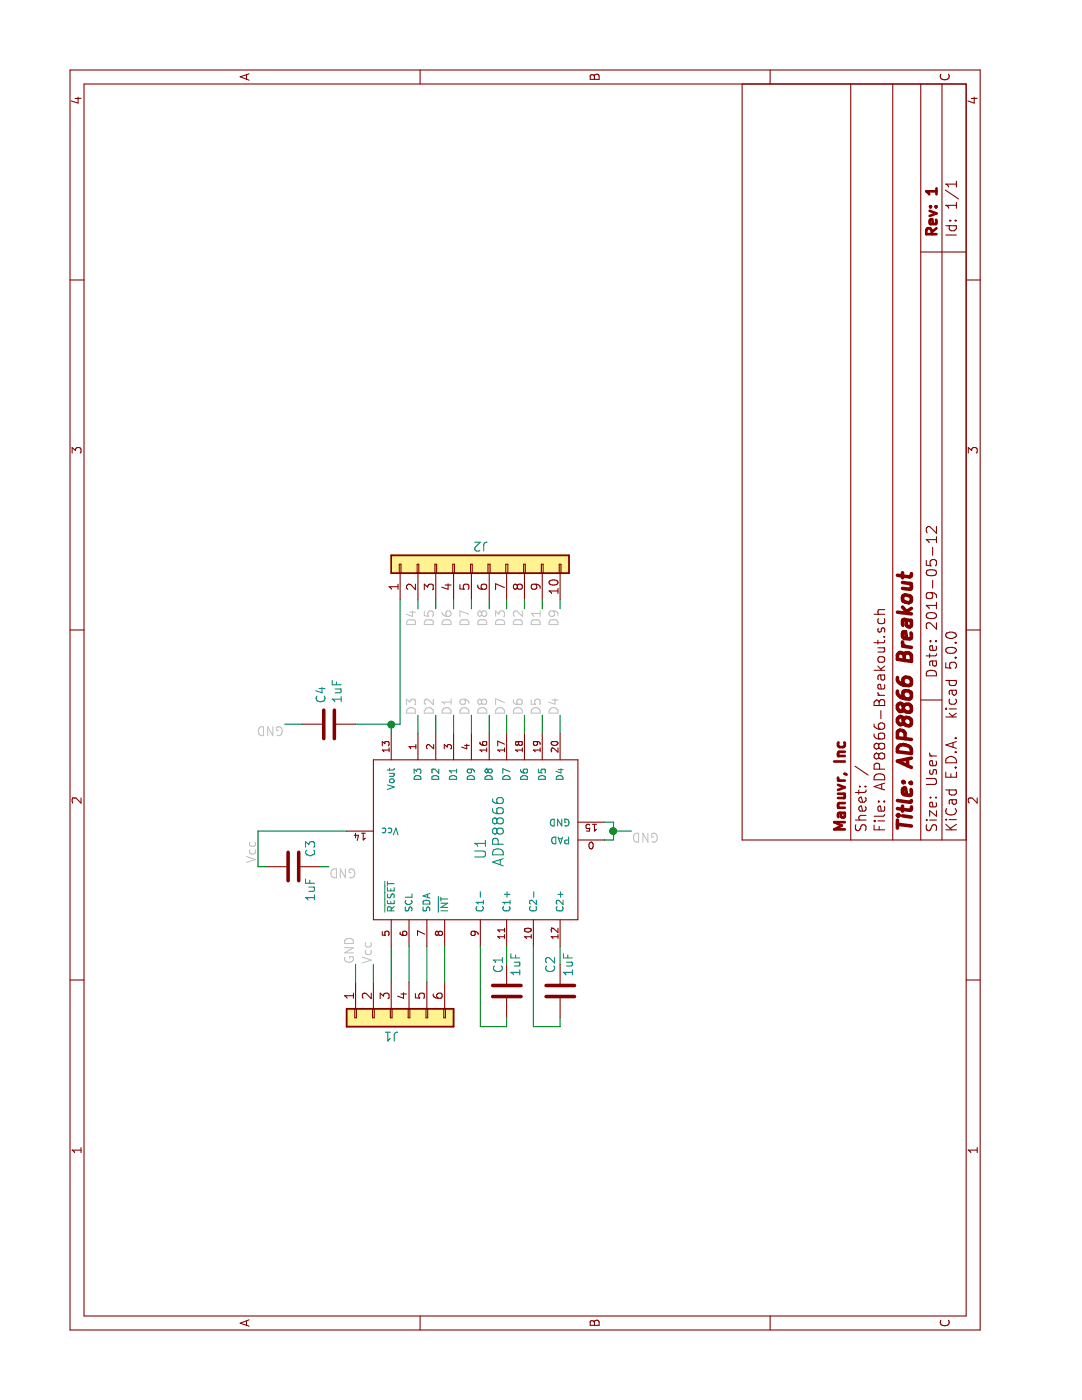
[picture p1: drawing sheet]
EESchema Schematic File Version 4
LIBS:ADP8866-Breakout-cache
EELAYER 26 0
EELAYER END
$Descr User 7874 5906
encoding utf-8
Sheet 1 1
Title "ADP8866 Breakout"
Date "2019-05-12"
Rev "1"
Comp "Manuvr, Inc"
Comment1 ""
Comment2 ""
Comment3 ""
Comment4 ""
$EndDescr
$Comp
L adp8866:ADP8866 U1
U 1 1
P 3300 2700
F 0 "U1" H 3100 2700 60  0000 C CNN
F 1 "ADP8866" H 3200 2600 60  0000 C CNN
F 2 "Package_DFN_QFN:UQFN-20-1EP_4x4mm_P0.5mm_EP2.8x2.8mm" H 2900 1550 60  0001 C CNN
F 3 "" H 3300 2700 60  0000 C CNN
F 4 "ADP8866ACPZ-R7" H 3300 2700 50  0001 C CNN "Manu_Number"
F 5 "Analog Devices Inc" H 3300 2700 50  0001 C CNN "Manu_Name"
F 6 "ADP8866ACPZ-R7CT-ND" H 3300 2700 50  0001 C CNN "Digikey_Number"
	1    3300 2700
	1    0    0    -1  
$EndComp
$Comp
L Device:C C4
U 1 1
P 3800 1850
F 0 "C4" H 3915 1896 50  0000 L CNN
F 1 "1uF" H 3915 1805 50  0000 L CNN
F 2 "Capacitor_SMD:C_0603_1608Metric" H 3838 1700 50  0001 C CNN
F 3 "~" H 3800 1850 50  0001 C CNN
F 4 "CGB3B1X7R1A105K055AC" H 3800 1850 50  0001 C CNN "Manu_Number"
F 5 "TDK Corporation" H 3800 1850 50  0001 C CNN "Manu_Name"
F 6 "445-13228-1-ND" H 3800 1850 50  0001 C CNN "Digikey_Number"
	1    3800 1850
	1    0    0    -1  
$EndComp
$Comp
L Device:C C2
U 1 1
P 2300 3150
F 0 "C2" V 2350 3000 50  0000 C CNN
F 1 "1uF" V 2250 3000 50  0000 C CNN
F 2 "Capacitor_SMD:C_0603_1608Metric" H 2338 3000 50  0001 C CNN
F 3 "~" H 2300 3150 50  0001 C CNN
F 4 "CGB3B1X7R1A105K055AC" H 2300 3150 50  0001 C CNN "Manu_Number"
F 5 "TDK Corporation" H 2300 3150 50  0001 C CNN "Manu_Name"
F 6 "445-13228-1-ND" H 2300 3150 50  0001 C CNN "Digikey_Number"
	1    2300 3150
	0    -1   -1   0   
$EndComp
$Comp
L Device:C C1
U 1 1
P 2300 2850
F 0 "C1" V 2250 3000 50  0000 C CNN
F 1 "1uF" V 2350 3000 50  0000 C CNN
F 2 "Capacitor_SMD:C_0603_1608Metric" H 2338 2700 50  0001 C CNN
F 3 "~" H 2300 2850 50  0001 C CNN
F 4 "CGB3B1X7R1A105K055AC" H 2300 2850 50  0001 C CNN "Manu_Number"
F 5 "TDK Corporation" H 2300 2850 50  0001 C CNN "Manu_Name"
F 6 "445-13228-1-ND" H 2300 2850 50  0001 C CNN "Digikey_Number"
	1    2300 2850
	0    1    1    0   
$EndComp
$Comp
L Device:C C3
U 1 1
P 3000 1650
F 0 "C3" H 2950 1750 50  0000 R CNN
F 1 "1uF" H 3200 1750 50  0000 R CNN
F 2 "Capacitor_SMD:C_0603_1608Metric" H 3038 1500 50  0001 C CNN
F 3 "~" H 3000 1650 50  0001 C CNN
F 4 "CGB3B1X7R1A105K055AC" H 3000 1650 50  0001 C CNN "Manu_Number"
F 5 "TDK Corporation" H 3000 1650 50  0001 C CNN "Manu_Name"
F 6 "445-13228-1-ND" H 3000 1650 50  0001 C CNN "Digikey_Number"
	1    3000 1650
	-1   0    0    1   
$EndComp
Wire Wire Line
	2550 3150 2450 3150
Wire Wire Line
	2550 3000 2100 3000
Wire Wire Line
	2100 3000 2100 3150
Wire Wire Line
	2100 3150 2150 3150
Wire Wire Line
	2150 2850 2100 2850
Wire Wire Line
	2100 2850 2100 2700
Wire Wire Line
	2100 2700 2550 2700
Wire Wire Line
	2550 2850 2450 2850
Wire Wire Line
	3750 2200 3800 2200
Wire Wire Line
	3000 1500 3000 1450
Wire Wire Line
	3000 1450 3200 1450
Wire Wire Line
	3200 1450 3200 1950
Wire Wire Line
	3150 3400 3150 3450
Wire Wire Line
	3150 3450 3200 3450
Wire Wire Line
	3250 3450 3250 3400
Wire Wire Line
	3200 3450 3200 3550
Connection ~ 3200 3450
Wire Wire Line
	3200 3450 3250 3450
Text Label 3200 3550 3    50   ~ 0
GND
Text Label 3000 1850 3    50   ~ 0
GND
Wire Wire Line
	3000 1850 3000 1800
Text Label 3800 1600 1    50   ~ 0
GND
Text Label 3150 1450 2    50   ~ 0
Vcc
$Comp
L Connector_Generic:Conn_01x10 J2
U 1 1
P 4700 2650
F 0 "J2" V 4800 2550 50  0000 L CNN
F 1 "Conn_01x10" H 4500 2000 50  0001 L CNN
F 2 "Connector_PinHeader_2.54mm:PinHeader_1x10_P2.54mm_Vertical" H 4700 2650 50  0001 C CNN
F 3 "~" H 4700 2650 50  0001 C CNN
	1    4700 2650
	1    0    0    -1  
$EndComp
$Comp
L Connector_Generic:Conn_01x06 J1
U 1 1
P 2150 2200
F 0 "J1" V 2250 2200 50  0000 C CNN
F 1 "Conn_01x06" H 2450 2000 50  0001 C CNN
F 2 "Connector_PinHeader_2.54mm:PinHeader_1x06_P2.54mm_Vertical" H 2150 2200 50  0001 C CNN
F 3 "~" H 2150 2200 50  0001 C CNN
	1    2150 2200
	-1   0    0    -1  
$EndComp
Wire Wire Line
	3800 2250 3800 2200
Wire Wire Line
	3850 2350 3750 2350
Wire Wire Line
	3850 2450 3750 2450
Wire Wire Line
	3850 2550 3750 2550
Wire Wire Line
	3850 2650 3750 2650
Wire Wire Line
	3850 2750 3750 2750
Wire Wire Line
	3850 2850 3750 2850
Wire Wire Line
	3850 2950 3750 2950
Wire Wire Line
	3850 3050 3750 3050
Wire Wire Line
	3850 3150 3750 3150
Wire Wire Line
	2350 2200 2550 2200
Wire Wire Line
	2350 2300 2550 2300
Wire Wire Line
	2350 2400 2550 2400
Wire Wire Line
	2350 2500 2550 2500
Wire Wire Line
	2350 2100 2450 2100
Text Label 2450 2000 0    50   ~ 0
GND
Text Label 2450 2100 0    50   ~ 0
Vcc
Wire Wire Line
	2350 2000 2450 2000
Wire Wire Line
	3800 1600 3800 1700
Wire Wire Line
	3800 2000 3800 2200
Connection ~ 3800 2200
Text Label 3850 2350 0    50   ~ 0
D3
Text Label 3850 2450 0    50   ~ 0
D2
Text Label 3850 2550 0    50   ~ 0
D1
Text Label 3850 2650 0    50   ~ 0
D9
Text Label 3850 2750 0    50   ~ 0
D8
Text Label 3850 2850 0    50   ~ 0
D7
Text Label 3850 3150 0    50   ~ 0
D4
Text Label 3850 3050 0    50   ~ 0
D5
Text Label 3850 2950 0    50   ~ 0
D6
Text Label 4450 2850 2    50   ~ 0
D3
Text Label 4450 2950 2    50   ~ 0
D2
Text Label 4450 3050 2    50   ~ 0
D1
Text Label 4450 3150 2    50   ~ 0
D9
Text Label 4450 2750 2    50   ~ 0
D8
Text Label 4450 2650 2    50   ~ 0
D7
Text Label 4450 2350 2    50   ~ 0
D4
Text Label 4450 2450 2    50   ~ 0
D5
Text Label 4450 2550 2    50   ~ 0
D6
Wire Wire Line
	3800 2250 4500 2250
Wire Wire Line
	4450 2350 4500 2350
Wire Wire Line
	4450 2450 4500 2450
Wire Wire Line
	4450 2550 4500 2550
Wire Wire Line
	4450 2650 4500 2650
Wire Wire Line
	4450 2750 4500 2750
Wire Wire Line
	4450 2850 4500 2850
Wire Wire Line
	4450 2950 4500 2950
Wire Wire Line
	4450 3050 4500 3050
Wire Wire Line
	4450 3150 4500 3150
$EndSCHEMATC
